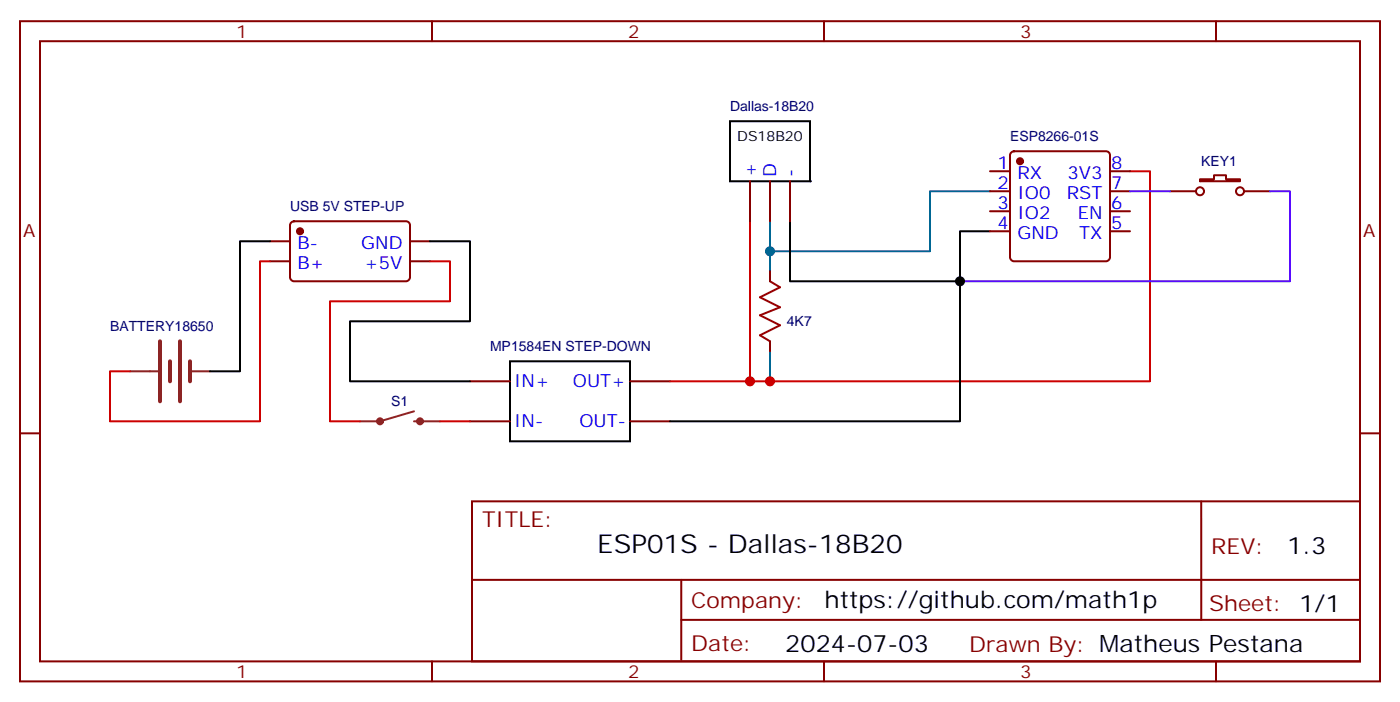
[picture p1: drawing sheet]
<svg xmlns="http://www.w3.org/2000/svg" width="247mm" height="124mm" viewBox="0 0 247 124" stroke-linecap="round" stroke-linejoin="round" font-family="sans-serif">
<g fill="none" stroke="#870000" stroke-width=".35">
<path d="M3.5 3.7h239.9v116.5h-239.9zM7.1 7.3h232.8v109.3h-232.8zM76.2 3.7v3.6M145.3 3.7v3.6M214.5 3.7v3.6M51.4 39.2l.5-.2h19.7a.71 .71 0 0 1 .7 .7v9.2a.76 .76 0 0 1-.7 .7h-19.7a.76 .76 0 0 1-.7-.7v-9.2zM132.3 32v7M135.8 32v7M139.3 32v7M174.6 30.2h3.6M174.6 33.7h3.6M174.6 37.3h3.6"/>
<path d="M178.4 26.9l.5-.2h16.2a.71 .71 0 0 1 .7 .7v18a.76 .76 0 0 1-.7 .7h-16.2a.76 .76 0 0 1-.7-.7v-18zM195.8 30.2h3.5M195.8 33.7h3.5M195.8 37.3h3.5M206.4 33.7h4.6M211.7 31.6h2.4v-.7h2.2v.7h2.4v.4h-7zM219.4 33.7h4.6M47.6 42.5h3.6M47.6 46.1h3.6M72.3 42.5h3.5M72.3 46.1h3.5M135.8 47.8v1.8"/>
<path d="M174.6 40.8h3.6M195.8 40.8h3.5M3.5 76.4h3.6M82.9 67.2h7.1M82.9 74.3h7.1M111.1 67.2h7.1M111.1 74.3h7.1M135.8 60.2v1.7M239.9 76.4h3.5M83.3 88.4h156.6v28.2h-156.6zM211.9 88.4v20.9M76.2 116.6v3.6"/>
<path d="M83.3 102.3h156.5M120.2 109.3h119.6M120.2 102.3v14.1M145.3 116.6v3.6M214.5 116.6v3.6"/>
<circle cx="211.7" cy="33.7" r=".71"/>
<circle cx="218.7" cy="33.7" r=".71"/>
</g>
<path d="M128.8 21.4h14.1v10.6h-14.1zM139.3 39v10.6h30v-8.8h5.3M47.6 42.5h-5.3v23h-5.3M75.8 42.5h7.1v14.2h-21.2v10.5h21.2M169.3 49.6v24.7h-51.1M90 63.7h21.1v14.1h-21.1z" fill="none" stroke="#000" stroke-width=".35"/>
<g fill="#870000" stroke="#870000" stroke-width=".35">
<circle cx="52.9" cy="40.8" r=".53"/>
<circle cx="179.9" cy="28.4" r=".53"/>
</g>
<g fill="none" stroke="#8c2424" stroke-width=".71">
<path d="M28.2 60.2v10.6M30 63.7v3.5M31.7 60.2v10.6M33.5 63.7v3.5"/>
<circle cx="67" cy="74.3" r=".35"/>
<circle cx="74.1" cy="74.3" r=".35"/>
</g>
<path d="M22.9 65.5h5M33.5 65.5h3.5M73 72.5l-6 1.8h-3.5M73 74.3h4.6" fill="none" stroke="#8c2424" stroke-width=".35"/>
<path d="M132.3 39v28.2h-14.1M199.3 30.2h3.5v37h-70.5M47.6 46.1h-1.7v28.2h-26.5v-8.8h3.5M75.8 46.1h3.6v7h-21.2v21.2h5.3M77.6 74.3h5.3" fill="none" stroke="#c00" stroke-width=".35"/>
<path d="M174.6 33.7h-10.6v10.6h-28.2v-5.3M135.8 44.3v3.5M135.8 61.9v5.3" fill="none" stroke="#069" stroke-width=".35"/>
<path d="M135.8 49.6l1.8 1.1-3.5 1.7 3.5 1.8-3.5 1.4 3.5 1.8-3.5 1.7 1.7 1.1" fill="none" stroke="#a10000" stroke-width=".35"/>
<circle cx="142.9" cy="32" r=".18" fill="#000"/>
<path d="M199.3 33.7h7.1M224 33.7h3.5v15.9h-58.2" fill="none" stroke="#60f" stroke-width=".35"/>
<circle cx="135.8" cy="67.2" r=".88" fill="#c00"/>
<circle cx="169.3" cy="49.6" r=".88" fill="#000"/>
<circle cx="135.8" cy="44.3" r=".88" fill="#066"/>
<circle cx="132.3" cy="67.2" r=".88" fill="#c00"/>
<text font-size="4.6" x="105.3" y="97.4">ESP01S - Dallas-18B20</text>
<g font-size="4.2">
<text x="227.1" y="97.7">1.3</text>
<text x="145.4" y="107.2">https://github.com/math1p</text>
<text x="138.5" y="115">2024-07-03</text>
</g>
<g font-size="3.9" fill="#800">
<text x="85" y="93">TITLE:</text>
<text x="213.6" y="97.7">REV:</text>
<text x="121.9" y="107.2">Company:</text>
<text x="213.3" y="107.8">Sheet: 1/1</text>
<text x="121.9" y="114.9">Date:</text>
<text x="171" y="115">Drawn By: Matheus Pestana</text>
</g>
<g font-size="3.2" fill="#800">
<text x="41.6" y="6.7">1</text>
<text x="110.8" y="6.7">2</text>
<text x="179.9" y="6.7">3</text>
<text x="4.1" y="41.8">A</text>
<text x="240.4" y="41.8">A</text>
<text x="41.6" y="119.6">1</text>
<text x="110.8" y="119.6">2</text>
<text x="179.9" y="119.6">3</text>
</g>
<g font-size="3.2" fill="#00f">
<text x="176" y="29.8">1</text>
<text x="196" y="29.8">8</text>
<text x="133.3" y="31.3" transform="rotate(-90 133.3 31.3)">+</text>
<text x="136.9" y="31.3" transform="rotate(-90 136.9 31.3)">D</text>
<text x="140.4" y="31.3" transform="rotate(-90 140.4 31.3)">-</text>
<text x="176" y="33.4">2</text>
<text x="179.5" y="31.6">RX</text>
<text x="179.5" y="35.1">IO0</text>
<text x="188.2" y="35.1">RST</text>
<text x="188.3" y="31.6">3V3</text>
<text x="196" y="33.4">7</text>
<text x="176" y="36.9">3</text>
<text x="176" y="40.4">4</text>
<text x="179.5" y="38.7">IO2</text>
<text x="190.1" y="38.7">EN</text>
<text x="196" y="40.4">5</text>
<text x="196" y="36.9">6</text>
<text x="52.5" y="44">B-</text>
<text x="52.5" y="47.5">B+</text>
<text x="63.7" y="44">GND</text>
<text x="64.2" y="47.5">+5V</text>
<text x="179.5" y="42.2">GND</text>
<text x="190.4" y="42.2">TX</text>
<text x="90.7" y="68.3">IN+</text>
<text x="101" y="68.3">OUT+</text>
<text x="90.7" y="75.4">IN-</text>
<text x="102.2" y="75.4">OUT-</text>
</g>
<g font-size="2.5" fill="#000080">
<text x="128.8" y="19.6">Dallas-18B20</text>
<text x="178.2" y="24.9">ESP8266-01S</text>
<text x="211.9" y="29.3">KEY1</text>
<text x="51.2" y="37.3">USB 5V STEP-UP</text>
<text x="19.4" y="58.4">BATTERY18650</text>
<text x="138.8" y="57.5">4K7</text>
<text x="86.4" y="61.9">MP1584EN STEP-DOWN</text>
<text x="69" y="71.7">S1</text>
</g>
<text font-size="2.5" x="130" y="24.9">DS18B20</text>
</svg>
